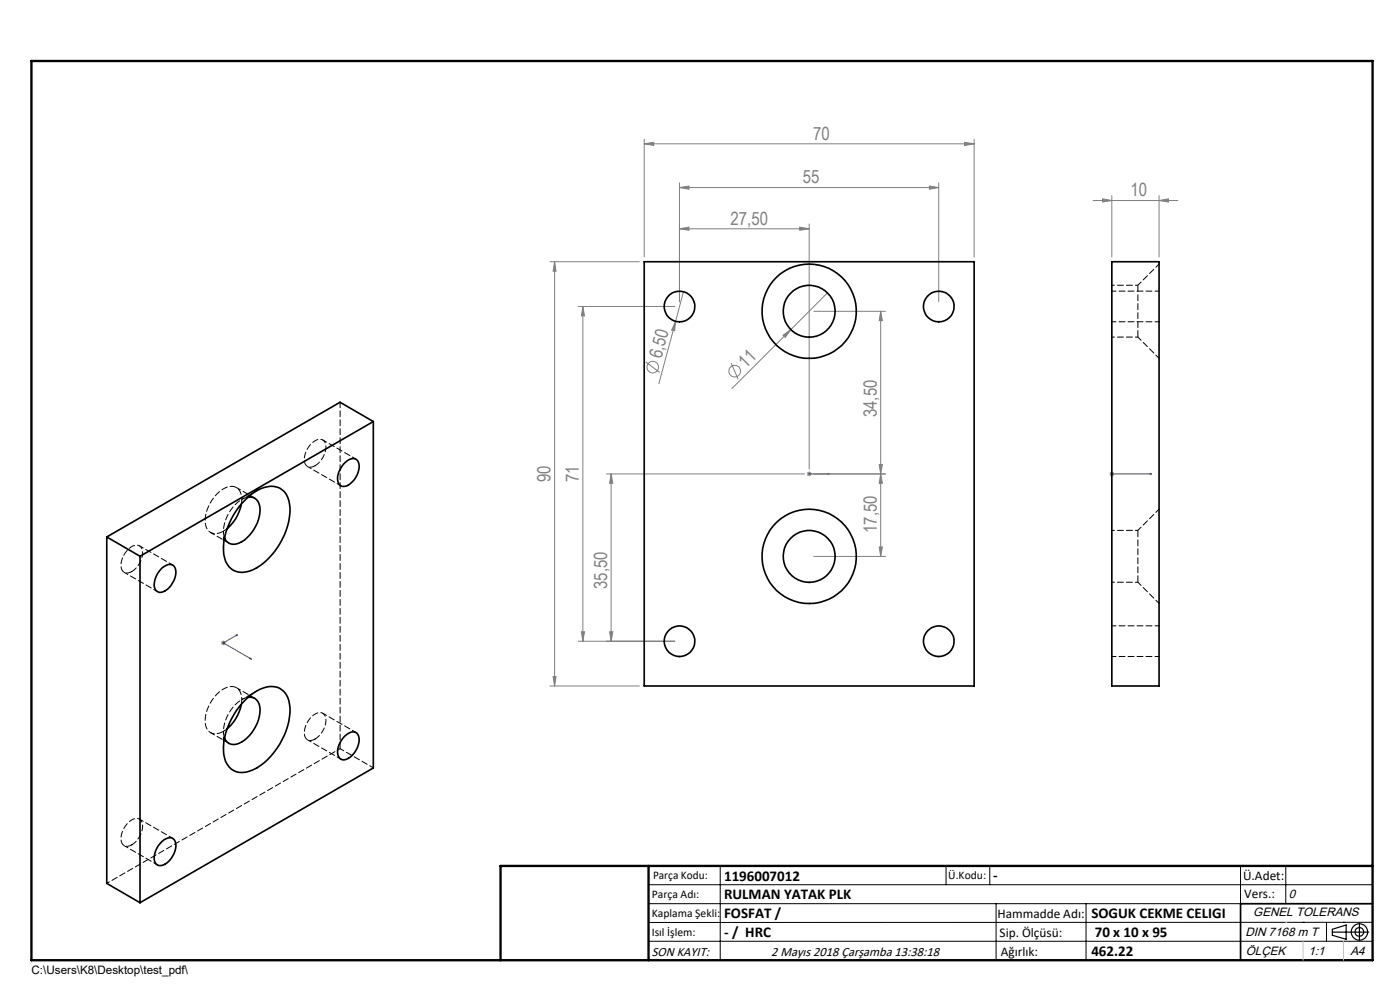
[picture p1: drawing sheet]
<svg xmlns="http://www.w3.org/2000/svg" width="297mm" height="210mm" viewBox="0 0 297 210" stroke-linecap="round" stroke-linejoin="round" font-family="sans-serif">
<g fill="none" stroke="#808080" stroke-width=".21">
<path d="M136.7 30.5l2-.3v.7zM136.7 29.5v25M136.7 30.5h70M144.1 39.8l2.1-.3v.6zM144.1 38.8v25.2M144.1 39.8h55M197.2 39.5l1.9 .3-1.9 .3zM199.1 38.8v25.2M204.6 30.2l2.1 .3-2.1 .4zM206.7 29.5v25M116.7 55.5h18.9M117.7 55.5l.3 2h-.7z"/>
<path d="M117.7 55.5v90M144.1 48.5l2.1-.3v.7zM144.1 48.5h27.6M169.7 48.2l2 .3-2 .4zM171.7 47.5v52M231.9 42.5h18M233.9 42.2l2 .3-2 .4zM235.9 41.5v13M245.9 42.5l2-.3v.7zM245.9 41.5v13M122.7 65h20.5M123.6 65l.4 2h-.7z"/>
<path d="M123.6 65v71M136.9 76.8l3.1 2.2M143.3 68.1l-.2 2.1-.6-.2zM143.3 68.1l-3.5 13.3M145 61.9l-1.7 6.2M155.1 77l1.5 3.5M166.1 71.1l1.7-1.2-1.2 1.7zM167.8 69.9l-12.5 12.5M172.6 66h15.3M175.5 62.1l-7.7 7.8M186.8 66l.4 2h-.7zM186.8 66v52"/>
<path d="M186.5 98.5h.7l-.4 2zM128.7 100.5h42M129.6 100.5l.4 2h-.7zM129.6 100.5v35.5M171.2 100.5h1M171.3 100.2l.7 .7M171.7 100v1M172 100.2l-.7 .7M172.6 118h15.3M186.5 116h.7l-.4 2zM186.8 100.5l.4 2h-.7zM187.9 100.5h-15.3"/>
<path d="M235.4 100.5h1M235.5 100.2l.7 .7M235.9 100v1M236.2 100.2l-.7 .7M46.9 136.4h1M47 136l.7 .7M47.4 135.9v1M47.7 136l-.7 .7M122.7 136h20.5M123.3 134h.7l-.4 2zM129.3 134h.7l-.4 2zM116.7 145.5h18.9"/>
<path d="M117.3 143.5h.7l-.3 2z"/>
<circle cx="138.5" cy="77.9" r="1.24"/>
<circle cx="155.9" cy="78.7" r="1.23"/>
</g>
<g fill="none" stroke="#000" stroke-width=".25">
<path d="M282.6 197.7h7.8M282.6 197.1l3-.9v3l-3-.8zM288.4 195.8v3.8M106.2 203.7h185"/>
<circle cx="288.4" cy="197.7" r="1.74"/>
<circle cx="288.4" cy="197.7" r=".93"/>
</g>
<path d="M171.6 100.5h.2zM171.7 100.5h.1M171.7 100.5h4.2M175.9 100.5h-.4h.4M235.8 100.5h.2zM235.9 100.5h.1M235.9 100.5h8.4M244.3 100.5h-.4h.4M50 134.8l.4-.2-.2 .3zM50.4 134.6l-3 1.8 6 3.4M53 139.7l.2-.1 .2 .2z" fill="none" stroke="#00f" stroke-width=".21"/>
<g fill="none" stroke="#000" stroke-width=".21">
<path d="M137.6 187.7h153.6M137.6 191.7h153.6M137.6 199.7h153.6M152.8 183.7v20M200.7 183.7v4M210 183.7v4M211.3 191.7v12M230.4 191.7v12M263.2 183.7v20M272.8 183.7v8M276.4 195.6h.1M281.4 195.6v4.1"/>
<path d="M285 195.6h.1M291.2 195.6l-153.6 .1"/>
</g>
<path d="M291.2 191.7h-28v12" fill="none" stroke="#000" stroke-width=".35"/>
<path d="M6.7 12.9h284.5v190.8h-284.5zM137.6 183.7v20M291.2 183.7h-185v20" fill="none" stroke="#000" stroke-width=".5"/>
<path d="M276.4 199.7v4M285 199.7v4" fill="none" stroke="#c0c0c0" stroke-width=".21"/>
<path d="M272.8 195.6h.1" fill="none" stroke="#c0c0c0" stroke-width=".25"/>
<g fill="#00f">
<path d="M175.5 100.5h.4zM171.6 100.5h.2z"/>
<path d="M235.8 100.5h.2zM243.9 100.5h.4zM50 134.8l.2 .1 .2-.3zM53 139.7l.4 .1-.2-.2z"/>
</g>
<g fill="#808080">
<path d="M166.1 71.1l1.7-1.2-1.2 1.7z"/>
<path d="M143.3 68.1l-.2 2.1-.6-.2z"/>
<path d="M204.6 30.2l2.1 .3-2.1 .4zM136.7 30.5l2-.3v.7zM169.7 48.2l2 .3-2 .4zM144.1 48.5l2.1-.3v.7zM245.9 42.5l2-.3v.7zM233.9 42.2l2 .3-2 .4z"/>
<path d="M144.1 39.8l2.1-.3v.6zM197.2 39.5l1.9 .3-1.9 .3z"/>
<path d="M186.5 98.5h.7l-.4 2zM186.8 66l.4 2h-.7z"/>
<path d="M117.7 55.5l.3 2h-.7zM117.3 143.5h.7l-.3 2zM123.6 65l.4 2h-.7zM123.3 134h.7l-.4 2zM186.8 100.5l.4 2h-.7zM186.5 116h.7l-.4 2zM129.6 100.5l.4 2h-.7zM129.3 134h.7l-.4 2z"/>
</g>
<g fill="none" stroke="#000" stroke-width=".35">
<path d="M136.7 55.5h70v90h-70zM235.9 55.5h10v90h-10zM73.3 98.1a1.78 1.78 0 0 1 2.6-.4 4.3 4.3 0 0 1-2 5.2 1.38 1.38 0 0 1-1.6 .2 1.38 1.38 0 0 1-.7-1.4 4.8 4.8 0 0 1 1.7-3.6zM79.2 89.4l-7.1-4.1-49.5 28.6M79.2 89.4l-49.5 28.6M79.2 89.4v73.5l-49.5 28.6M22.6 113.9l7.1 4.1M22.6 113.9v73.5l7.1 4.1M29.7 118v73.5M51.2 106.9a8.9 8.9 0 0 1-3 5.2M51.5 106.6a8.6 8.6 0 0 1 6.6-3.4 3.9 3.9 0 0 1 3.3 3.7 15 15 0 0 1-6.2 13.1 5.7 5.7 0 0 1-5.6 1 5 5 0 0 1-2.2-5.1 15.9 15.9 0 0 1 4.1-9.3zM52.6 105.4a2.26 2.26 0 0 1 2.6 2.6 8.4 8.4 0 0 1-4.5 7.2 2.13 2.13 0 0 1-3.1-1.1"/>
<path d="M34.4 120.5l.4-.3a1.47 1.47 0 0 1 1.8-.4 1.47 1.47 0 0 1 .7 1.7 4.6 4.6 0 0 1-3.2 4.2 1.45 1.45 0 0 1-1.4-2.1l.6-1.7zM51.2 149.4a9 9 0 0 1-3 5.2M52.2 148.3a7.4 7.4 0 0 1 6.5-2.5 4.4 4.4 0 0 1 2.8 4.4 15.2 15.2 0 0 1-7.8 13.1 4 4 0 0 1-6.2-3.2 14.9 14.9 0 0 1 4.7-11.8zM52.6 147.9a2.07 2.07 0 0 1 2.5 2 8 8 0 0 1-4.9 8 2.04 2.04 0 0 1-2.6-1.3M72.8 156.4l.5-.4a1.74 1.74 0 0 1 2.6-.3 4.3 4.3 0 0 1-2 5.2 1.38 1.38 0 0 1-1.6 .1 1.38 1.38 0 0 1-.7-1.3 4.8 4.8 0 0 1 1.2-3.3zM34.4 178.5a1.82 1.82 0 0 1 2.6-.3 4.3 4.3 0 0 1-2 5.1 1.46 1.46 0 0 1-1.8 .1 1.46 1.46 0 0 1-.5-1.8l.6-1.7z"/>
<circle cx="144.2" cy="65" r="3.2"/>
<circle cx="171.7" cy="66" r="10"/>
<circle cx="171.7" cy="66" r="5.5"/>
<circle cx="199.2" cy="65" r="3.2"/>
<circle cx="171.7" cy="118" r="10"/>
<circle cx="171.7" cy="118" r="5.5"/>
<circle cx="144.2" cy="136" r="3.2"/>
<circle cx="199.2" cy="136" r="3.2"/>
</g>
<path d="M241.4 60.5v11M51.2 106.9a3 3 0 0 0-1.4-3.6 4.5 4.5 0 0 0-4.3 2.1 7.1 7.1 0 0 0-1.7 6.6 2.31 2.31 0 0 0 3.6 .7M52.6 105.4a7.8 7.8 0 0 0-5.2 7.1l.2 1.6M241.4 112.5v11M51.2 149.4a3 3 0 0 0-1.4-3.7 4.5 4.5 0 0 0-4.3 2.1 7.1 7.1 0 0 0-1.7 6.7 2.31 2.31 0 0 0 3.6 .6M52.6 147.9a7.8 7.8 0 0 0-5.2 7.1l.2 1.5" fill="none" stroke="#000" stroke-width=".21" stroke-dasharray="1.3 .6" stroke-dashoffset="-.1"/>
<g fill="none" stroke="#000" stroke-width=".21" stroke-dasharray="1.3 .6" stroke-dashoffset=".4">
<path d="M235.9 68.3h10M245.9 61.8h-10M65.2 99l7.1 4M75.5 97.4l-7-4.1M36.7 119.9l-7.1-4.1M26.3 121.4l7.1 4.1M235.9 139.3h10M245.9 132.8h-10M65.2 156.9l7.1 4.1M75.5 155.4l-7-4.1M26.3 179.4l7.1 4.1M36.7 177.8l-7.1-4.1"/>
<path d="M79.2 162.9l-7-4.1"/>
</g>
<path d="M245.9 56l-4.5 4.5M241.4 71.5l4.5 4.5M44.7 112.9l3.8 2.3M54 105.7l-3.8-2.3M245.9 108l-4.5 4.5M241.4 123.5l4.5 4.5M44.7 155.4l3.8 2.2M54 148.1l-3.8-2.2" fill="none" stroke="#000" stroke-width=".21" stroke-dasharray="1.3 .6" stroke-dashoffset=".3"/>
<path d="M235.9 71.5h5.5M241.4 60.5h-5.5M47.4 112.7v3.6M54.5 104.1l-3.2 1.8M241.4 112.5h-5.5M235.9 123.5h5.5M47.4 155.1v3.7M54.5 146.6l-3.2 1.8" fill="none" stroke="#000" stroke-width=".21" stroke-dasharray="1.3 .6" stroke-dashoffset=".7"/>
<path d="M66.9 98.8a4.7 4.7 0 0 0 2.1-4.8 1.4 1.4 0 0 0-2.4-.4 4.5 4.5 0 0 0-1.8 4.8 1.37 1.37 0 0 0 2.1 .4M28 121.2a4.7 4.7 0 0 0 2.1-4.7 1.4 1.4 0 0 0-2.4-.4 4.5 4.5 0 0 0-1.8 4.8 1.37 1.37 0 0 0 2.1 .3M66.9 156.8a4.7 4.7 0 0 0 2.1-4.8 1.4 1.4 0 0 0-2.4-.4 4.5 4.5 0 0 0-1.8 4.8 1.37 1.37 0 0 0 2.1 .4M72.2 158.8v-73.5M28 179.2a4.7 4.7 0 0 0 2.1-4.8 1.4 1.4 0 0 0-2.4-.4 4.5 4.5 0 0 0-1.8 4.9 1.37 1.37 0 0 0 2.1 .3" fill="none" stroke="#000" stroke-width=".21" stroke-dasharray="1.3 .6" stroke-dashoffset=".1"/>
<path d="M47.4 112.7l.8-.6M47.4 155.1l.8-.5" fill="none" stroke="#000" stroke-width=".21" stroke-dasharray="1.3 .6" stroke-dashoffset=".5"/>
<path d="M22.7 187.4l49.5-28.6" fill="none" stroke="#000" stroke-width=".21" stroke-dasharray="1.3 .6" stroke-dashoffset=".6"/>
<g font-size="3.9" fill="#808080">
<text x="172.5" y="29.6">70</text>
<text x="170.3" y="38.9">55</text>
<text x="239.8" y="41.6">10</text>
<text x="155" y="47.6">27,50</text>
<text x="140.3" y="76.2" transform="rotate(-75 140.3 76.2)">6,50</text>
<text x="158.3" y="78.2" transform="rotate(-45 158.3 78.2)">11</text>
<text x="186" y="88.5" transform="rotate(-90 186 88.5)">34,50</text>
<text x="116.8" y="102.3" transform="rotate(-90 116.8 102.3)">90</text>
<text x="122.8" y="102.3" transform="rotate(-90 122.8 102.3)">71</text>
<text x="186" y="113.1" transform="rotate(-90 186 113.1)">17,50</text>
<text x="128.8" y="124.9" transform="rotate(-90 128.8 124.9)">35,50</text>
</g>
<g font-size="3.2">
<text x="153.6" y="186.8">1196007012</text>
<text x="153.6" y="190.8">RULMAN YATAK PLK</text>
<text x="210.7" y="186.6">-</text>
<text x="153.6" y="194.8">FOSFAT /</text>
<text x="231.5" y="194.8">SOGUK CEKME CELIGI</text>
<text x="153.6" y="198.8">- / HRC</text>
<text x="231.5" y="202.8">462.22</text>
<text x="232.2" y="198.7">70 x 10 x 95</text>
</g>
<g font-size="2.8">
<text x="263.7" y="186.7">Ü.Adet:</text>
<text x="263.9" y="190.5">Vers.:</text>
<text x="211.6" y="194.8">Hammadde Adı:</text>
<text x="138.3" y="202.8">SON KAYIT:</text>
<text x="163.6" y="202.8">2 Mayıs 2018 Çarşamba 13:38:18</text>
<text x="212.1" y="198.7">Sip. Ölçüsü:</text>
<text x="212.3" y="202.7">Ağırlık:</text>
</g>
<g font-size="2.6">
<text x="273.4" y="190.4">0</text>
<text x="265.9" y="194.4">GENEL TOLERANS</text>
<text x="264.2" y="198.5">DIN 7168 m T</text>
<text x="264.3" y="202.6">ÖLÇEK</text>
<text x="277.6" y="202.6">1:1</text>
<text x="286.5" y="202.6">A4</text>
</g>
<g font-size="2.5">
<text x="138.3" y="190.5">Parça Adı:</text>
<text x="138.5" y="186.5">Parça Kodu:</text>
<text x="201.2" y="186.5">Ü.Kodu:</text>
<text x="138.3" y="194.5">Kaplama Şekli:</text>
<text x="138.3" y="198.6">Isıl İşlem:</text>
<text x="6.7" y="206.7">C:\Users\K8\Desktop\test_pdf\</text>
</g>
</svg>
